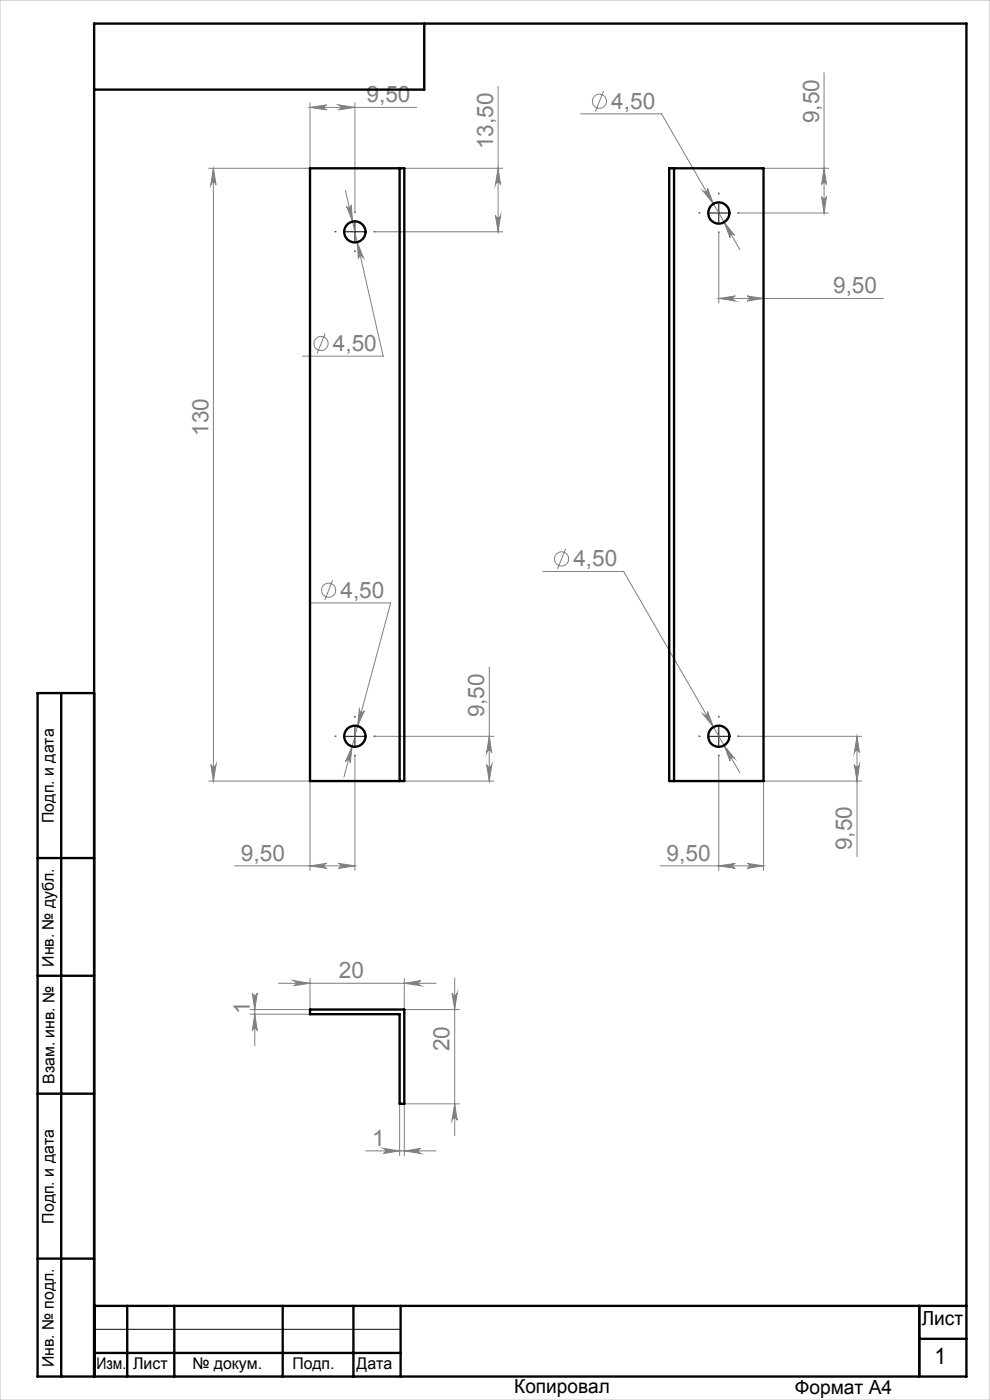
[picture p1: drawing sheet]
<svg xmlns="http://www.w3.org/2000/svg" width="210mm" height="297mm" viewBox="0 0 210 297" stroke-linecap="round" stroke-linejoin="round" font-family="sans-serif">
<g fill="none" stroke="#808080" stroke-width=".21">
<path d="M105.7 18.3v30.9M128 19.3l-1.7 4.3M174.8 15.4v29.8M44.3 35.7h21.5M45.3 35.7l.5 3.5a.55 .55 0 0 0-.5-.5 .55 .55 0 0 0-.6 .5zM45.3 35.7v130M65.8 21.8v13.9M65.8 22.8h22.6M65.8 22.8l3.5-.5a.53 .53 0 0 0-.5 .5 .53 .53 0 0 0 .5 .5zM71.8 22.3l3.5 .5-3.5 .5a.53 .53 0 0 0 .5-.5 .53 .53 0 0 0-.5-.5zM75.3 21.8v23.1M85.8 35.7h20.8"/>
<path d="M105.7 35.7l.5 3.5a.55 .55 0 0 0-.6-.5 .55 .55 0 0 0-.5 .5zM123.2 24.2h17.1l16.7 28.8M162 35.7h13.8M174.8 35.7l.5 3.5a.53 .53 0 0 0-.5-.5 .53 .53 0 0 0-.5 .5zM73.3 40.4l8 35.2h-17.2M73.5 43.7a.53 .53 0 0 0 .6 .4 .53 .53 0 0 0 .4-.6l.3 3.5zM75.8 51.4l1.3 3.3a.54 .54 0 0 0-.7-.4 .54 .54 0 0 0-.4 .6zM79.5 49.2h27.1M105.1 45.7a.55 .55 0 0 0 .5 .5 .55 .55 0 0 0 .6-.5l-.5 3.5zM149.1 40.5a.55 .55 0 0 0 .8 .2 .55 .55 0 0 0 .2-.8l1.2 3.3zM152.5 49.5v14.8M153.6 47.1l2.2 2.8a.55 .55 0 0 0-.7-.2 .55 .55 0 0 0-.2 .7z"/>
<path d="M156.7 45.2h19.1M174.3 41.7a.53 .53 0 0 0 .5 .5 .53 .53 0 0 0 .5-.5l-.5 3.5zM69 70.7l-1.8 4.3M152.5 63.3l3.5-.5a.53 .53 0 0 0-.5 .5 .53 .53 0 0 0 .5 .5zM152.5 63.3h34.9M158.5 62.8l3.5 .5-3.5 .5a.53 .53 0 0 0 .5-.5 .53 .53 0 0 0-.5-.5zM120 116.4l-1.7 4.3M65.8 127.9h17.1l-9.9 36.9M70.6 123.1l-1.7 4.2M115.1 121.2h17.2l24.7 42.8M74.7 158.4l-.4 3.5a.53 .53 0 0 0-.4-.6 .53 .53 0 0 0-.6 .3zM76.2 150.5a.55 .55 0 0 0 .4 .6 .55 .55 0 0 0 .7-.3l-1.5 3.2z"/>
<path d="M79.5 156.2h25.3M103.8 156.2l.5 3.5a.55 .55 0 0 0-.5-.5 .55 .55 0 0 0-.6 .5zM103.8 141.5v24.2M149.1 151.5a.55 .55 0 0 0 .7 .2 .55 .55 0 0 0 .3-.7l1.2 3.2zM153.6 158.1l2.2 2.8a.55 .55 0 0 0-.7-.2 .55 .55 0 0 0-.2 .7zM156.7 156.2h26.1M181.8 156.2l.5 3.5a.55 .55 0 0 0-.5-.5 .55 .55 0 0 0-.6 .5zM181.8 156.2v25.5M44.3 165.7h21.5v19M44.7 162.2a.55 .55 0 0 0 .6 .5 .55 .55 0 0 0 .5-.5l-.5 3.5zM75.3 160.4v24.3M85.8 165.7h19"/>
<path d="M103.2 162.2a.55 .55 0 0 0 .6 .5 .55 .55 0 0 0 .5-.5l-.5 3.5zM152.5 160.4v24.3M162 165.7v19M162 165.7h20.8M181.2 162.2a.55 .55 0 0 0 .6 .5 .55 .55 0 0 0 .5-.5l-.5 3.5zM49.7 183.7h25.6M65.8 183.7l3.5-.5a.53 .53 0 0 0-.5 .5 .53 .53 0 0 0 .5 .5zM71.8 183.2l3.5 .5-3.5 .5a.53 .53 0 0 0 .5-.5 .53 .53 0 0 0-.5-.5zM140.1 183.7h21.9M152.5 183.7l3.5-.5a.53 .53 0 0 0-.5 .5 .53 .53 0 0 0 .5 .5zM158.5 183.2l3.5 .5-3.5 .5a.53 .53 0 0 0 .5-.5 .53 .53 0 0 0-.5-.5zM53.1 215.2h12.7"/>
<path d="M53.5 210.7a.53 .53 0 0 0 .5 .5 .53 .53 0 0 0 .6-.5l-.6 3.5zM54 215.2l.6 3.4a.53 .53 0 0 0-.6-.5 .53 .53 0 0 0-.5 .5zM54 211.1v10.8M59.1 208.6h33.4M62.3 208l3.5 .6-3.5 .5a.55 .55 0 0 0 .5-.5 .55 .55 0 0 0-.5-.6zM65.8 207.6v6.6h-12.7M85.8 208.6l3.5-.6a.55 .55 0 0 0-.5 .6 .55 .55 0 0 0 .5 .5zM85.8 207.6v6.6M85.8 214.2h11.6M95.9 210.7a.55 .55 0 0 0 .5 .5 .55 .55 0 0 0 .6-.5l-.6 3.5zM96.4 207.4v33.5M84.8 234.2v11"/>
<path d="M85.8 234.2v11M85.8 234.2h11.6M96.4 234.2l.6 3.5a.55 .55 0 0 0-.6-.5 .55 .55 0 0 0-.5 .5zM77.6 244.2h14.9M81.3 243.6l3.5 .6-3.5 .5a.55 .55 0 0 0 .5-.5 .55 .55 0 0 0-.5-.6zM85.8 244.2l3.5-.6a.55 .55 0 0 0-.5 .6 .55 .55 0 0 0 .5 .5z"/>
<circle cx="127.2" cy="21.5" r="1.51"/>
<circle cx="68.1" cy="72.9" r="1.51"/>
<circle cx="119.1" cy="118.6" r="1.51"/>
<circle cx="69.7" cy="125.2" r="1.5"/>
</g>
<g fill="none" stroke="#000" stroke-width=".21" stroke-dasharray="15.2 1.3 1.3 1.3">
<path d="M71.3 49.2h-.3M75.3 45.2v-.3M75.3 53.2v.2M79.3 49.2h.2M148.5 45.2h-.3M152.5 41.2v-.3M152.5 49.2v.2M156.5 45.2h.2M71.3 156.2h-.3M75.3 152.2v-.3M79.3 156.2h.2M148.5 156.2h-.3"/>
<path d="M152.5 152.2v-.3M156.5 156.2h.2M75.3 160.2v.2M152.5 160.2v.2"/>
</g>
<path d="M73.3 49.2h4M75.3 47.2v4M150.5 45.2h4M152.5 43.2v4M73.3 156.2h4M75.3 154.2v4M150.5 156.2h4M152.5 154.2v4M20 282h65" fill="none" stroke="#000" stroke-width=".21"/>
<g fill="none" stroke="#000" stroke-width=".5">
<path d="M90 5v14h-70M13 147v145M20 147h-12v145h197v-287h-185v287M8 182h12M8 207h12M8 232h12M8 267h12M20 277h185M27 277v15M37 277v15M60 277v15M75 277v15"/>
<path d="M85 277v15M195 277v15M20 287h65M195 284h10"/>
</g>
<path d="M0 0h210v297h-210z" fill="none" stroke="#c0c0c0" stroke-width=".21"/>
<g fill="#808080">
<path d="M71.8 22.3l3.5 .5-3.5 .5a.53 .53 0 0 0 .5-.5 .53 .53 0 0 0-.5-.5zM65.8 22.8l3.5-.5a.53 .53 0 0 0-.5 .5 .53 .53 0 0 0 .5 .5zM71.8 183.2l3.5 .5-3.5 .5a.53 .53 0 0 0 .5-.5 .53 .53 0 0 0-.5-.5zM65.8 183.7l3.5-.5a.53 .53 0 0 0-.5 .5 .53 .53 0 0 0 .5 .5z"/>
<path d="M73.5 43.7l1.3 3.3-.3-3.5a.53 .53 0 0 1-.4 .6 .53 .53 0 0 1-.6-.4zM75.8 51.4l.2 3.5a.54 .54 0 0 1 .4-.6 .54 .54 0 0 1 .7 .4zM74.7 158.4l-1.4 3.2a.53 .53 0 0 1 .6-.4 .53 .53 0 0 1 .4 .7zM76.2 150.5l-.4 3.5 1.5-3.2a.55 .55 0 0 1-.7 .3 .55 .55 0 0 1-.4-.6zM81.3 243.6l3.5 .6-3.5 .5a.55 .55 0 0 0 .5-.5 .55 .55 0 0 0-.5-.6zM85.8 244.2l3.5-.6a.55 .55 0 0 0-.5 .6 .55 .55 0 0 0 .5 .5zM152.5 63.3l3.5-.5a.53 .53 0 0 0-.5 .5 .53 .53 0 0 0 .5 .5zM158.5 62.8l3.5 .5-3.5 .5a.53 .53 0 0 0 .5-.5 .53 .53 0 0 0-.5-.5zM152.5 183.7l3.5-.5a.53 .53 0 0 0-.5 .5 .53 .53 0 0 0 .5 .5zM158.5 183.2l3.5 .5-3.5 .5a.53 .53 0 0 0 .5-.5 .53 .53 0 0 0-.5-.5zM153.6 47.1l1.3 3.3a.55 .55 0 0 1 .2-.7 .55 .55 0 0 1 .7 .2zM149.1 40.5l2.2 2.7-1.2-3.3a.56 .56 0 0 1-.2 .8 .56 .56 0 0 1-.8-.2zM153.6 158.1l1.3 3.3a.55 .55 0 0 1 .2-.7 .55 .55 0 0 1 .7 .2zM149.1 151.5l2.2 2.7-1.2-3.2a.55 .55 0 0 1-.3 .7 .55 .55 0 0 1-.7-.2z"/>
<path d="M85.8 208.6l3.5-.6a.55 .55 0 0 0-.5 .6 .55 .55 0 0 0 .5 .5zM62.3 208l3.5 .6-3.5 .5a.55 .55 0 0 0 .5-.5 .55 .55 0 0 0-.5-.6z"/>
<path d="M105.1 45.7a.55 .55 0 0 0 .5 .5 .55 .55 0 0 0 .6-.5l-.5 3.5zM105.7 35.7l.5 3.5a.55 .55 0 0 0-.6-.5 .55 .55 0 0 0-.5 .5zM96.4 234.2l.6 3.5a.55 .55 0 0 0-.6-.5 .55 .55 0 0 0-.5 .5zM95.9 210.7a.55 .55 0 0 0 .5 .5 .55 .55 0 0 0 .6-.5l-.6 3.5zM174.3 41.7a.53 .53 0 0 0 .5 .5 .53 .53 0 0 0 .5-.5l-.5 3.5zM174.8 35.7l.5 3.5a.53 .53 0 0 0-.5-.5 .53 .53 0 0 0-.5 .5z"/>
<path d="M45.3 35.7l.5 3.5a.55 .55 0 0 0-.5-.5 .55 .55 0 0 0-.6 .5zM44.7 162.2a.55 .55 0 0 0 .6 .5 .55 .55 0 0 0 .5-.5l-.5 3.5zM103.8 156.2l.5 3.5a.55 .55 0 0 0-.5-.5 .55 .55 0 0 0-.6 .5zM103.2 162.2a.55 .55 0 0 0 .6 .5 .55 .55 0 0 0 .5-.5l-.5 3.5zM53.5 210.7a.53 .53 0 0 0 .5 .5 .53 .53 0 0 0 .6-.5l-.6 3.5zM54 215.2l.6 3.4a.53 .53 0 0 0-.6-.5 .53 .53 0 0 0-.5 .5zM181.8 156.2l.5 3.5a.55 .55 0 0 0-.5-.5 .55 .55 0 0 0-.6 .5zM181.2 162.2a.55 .55 0 0 0 .6 .5 .55 .55 0 0 0 .5-.5l-.5 3.5z"/>
</g>
<g fill="none" stroke="#000" stroke-width=".5">
<path d="M65.8 35.7h20v130h-20zM84.8 35.7v130M142 35.7h20v130h-20zM143 35.7v130M65.8 214.2h20v20h-1v-19h-19z"/>
<circle cx="75.3" cy="49.2" r="2.26"/>
<circle cx="152.5" cy="45.2" r="2.26"/>
<circle cx="75.3" cy="156.2" r="2.26"/>
<circle cx="152.5" cy="156.2" r="2.26"/>
</g>
<g font-size="4.8" fill="#808080">
<text x="77.7" y="21.7">9,50</text>
<text x="129.7" y="23.1">4,50</text>
<text x="173.7" y="26.1" transform="rotate(-90 173.7 26.1)">9,50</text>
<text x="104.6" y="31.7" transform="rotate(-90 104.6 31.7)">13,50</text>
<text x="176.7" y="62.2">9,50</text>
<text x="70.6" y="74.5">4,50</text>
<text x="44.2" y="92.4" transform="rotate(-90 44.2 92.4)">130</text>
<text x="121.6" y="120.1">4,50</text>
<text x="72.2" y="126.8">4,50</text>
<text x="102.7" y="152.2" transform="rotate(-90 102.7 152.2)">9,50</text>
<text x="51.1" y="182.6">9,50</text>
<text x="141.4" y="182.6">9,50</text>
<text x="180.7" y="180.3" transform="rotate(-90 180.7 180.3)">9,50</text>
<text x="71.9" y="207.5">20</text>
<text x="53" y="215.1" transform="rotate(-90 53 215.1)">1</text>
<text x="95.4" y="223.1" transform="rotate(-90 95.4 223.1)">20</text>
<text x="78.9" y="243.1">1</text>
</g>
<text font-size="4.8" x="198.2" y="289.5">1</text>
<g font-size="4.1">
<text x="195.5" y="281.2">Лист</text>
<text x="109.1" y="295.6">Копировал</text>
<text x="168.6" y="295.7">Формат А4</text>
</g>
<g font-size="3.4">
<text x="11.4" y="174.6" transform="rotate(-90 11.4 174.6)">Подп. и дата</text>
<text x="11.4" y="205.1" transform="rotate(-90 11.4 205.1)">Инв. № дубл.</text>
<text x="11.6" y="229.9" transform="rotate(-90 11.6 229.9)">Взам. инв. №</text>
<text x="11.4" y="259.6" transform="rotate(-90 11.4 259.6)">Подп. и дата</text>
<text x="11.4" y="290" transform="rotate(-90 11.4 290)">Инв. № подл.</text>
<text x="20.4" y="290.4">Изм.</text>
<text x="28.2" y="290.4">Лист</text>
<text x="40.8" y="290.4">№ докум.</text>
<text x="62" y="290.4">Подп.</text>
<text x="75.6" y="290.4">Дата</text>
</g>
</svg>
